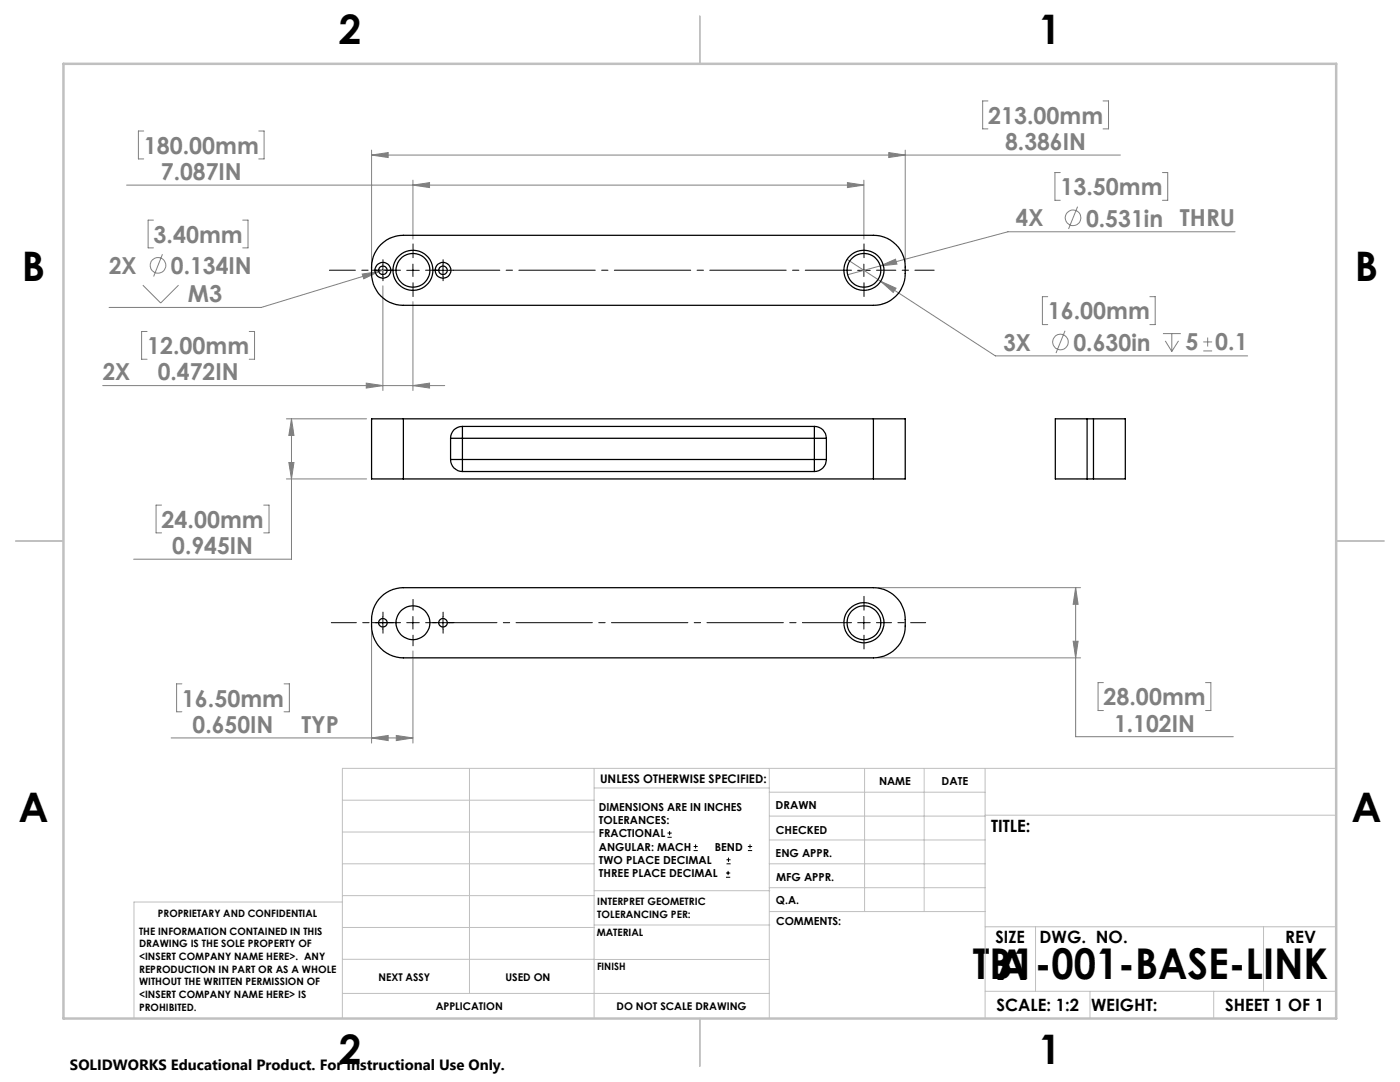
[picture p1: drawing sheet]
<svg xmlns="http://www.w3.org/2000/svg" width="279mm" height="216mm" viewBox="0 0 279 216" stroke-linecap="round" stroke-linejoin="round" font-family="sans-serif">
<g fill="none" stroke="#808080" stroke-width=".2">
<path d="M25.3 36.9h147.1M28.7 26.1h-1.1v5.6h1.1M51.6 26.1h1.1v5.6h-1.1M74.2 30.9l3.3-.5v1zM74.2 30v23.6M74.2 30.9h149.4M82.4 36.9l3.3-.5v1zM82.4 35.9v11.8M169.1 36.4l3.3 .5-3.3 .5zM172.4 35.9v11.8M177.4 30.4l3.3 .5-3.3 .5zM180.7 30v22.3"/>
<path d="M197.2 20.1h-1.1v5.6h1.1M211.6 34.4h-1.1v5.6h1.1M220.1 20.1h1.1v5.6h-1.1M232 34.4h1v5.6h-1M28.5 56.9l3.6 3.6 3.5-3.6M30.6 43.9h-1v5.6h1M32.4 50.7l-1.7 4.5M48.4 43.9h1.1v5.6h-1.1M72.3 54.7l3.3-.5-3 1.4zM75.6 54.2l-23.5 7.1h-30.3M76.4 57v20.9M77.2 53.7l-1.6 .5"/>
<path d="M169.1 51.8l6.7 4.3M175.7 53.1l3-1.4 .3 1zM175.7 53.1l-6.5 1.7M175.8 56.1l3 1.4-.5 .8zM175.8 56.1l22.8 14.9h50.4M209.1 59.2h-1.1v5.6h1.1M215.1 41.2l-1.8 4.5M229.5 59.2h1v5.6h-1M246.5 46.2h-45.3l-25.5 6.9M20.5 76.9h68.3M29.4 66.1h-1.1v5.6h1.1M49.7 66.1h1.1v5.6h-1.1"/>
<path d="M73.1 76.4l3.3 .5-3.3 .5zM82.4 76.9l3.3-.5v1zM82.4 60.2v17.7M212.5 66l-1.8 4.4M232.1 66.6h3.6M232.6 68l1.3 2.1M233.9 66.6v3.5M235.2 68l-1.3 2.1M240.1 70h1.8M240.1 68.2h1.8M241 67.3v1.8M57.1 95.6h16.1"/>
<path d="M57.1 83.6h16.1M57.6 92.3h1.1l-.5 3.3zM58.2 83.6l.5 3.3h-1.1zM58.2 83.6v28h-31.5M32.2 100.8h-1v5.5h1M52.6 100.8h1.1v5.5h-1.1M175.3 117.3h40.4M214.7 117.3v29.7h31.4M214.7 117.3l.5 3.3h-1zM36.3 136.5h-1.1v5.5h1.1M56.7 136.5h1v5.5h-1M74.2 125.9v22.4"/>
<path d="M82.4 129.9v18.4M175.3 131.3h40.4M214.2 128h1l-.5 3.3zM220.2 136.2h-1.1v5.6h1.1M240.6 136.2h1.1v5.6h-1.1M34.1 147.2h48.3M74.2 147.2l3.3-.4v1zM79.1 146.8l3.3 .4-3.3 .6z"/>
<circle cx="31.5" cy="52.9" r="1.55"/>
<circle cx="214.2" cy="43.5" r="1.55"/>
<circle cx="211.6" cy="68.2" r="1.56"/>
</g>
<g fill="none" stroke="#000" stroke-width=".2">
<path d="M75.2 53.9h2.4M76.4 52.7v2.5M81.2 53.9h2.5M82.4 52.7v2.5M87.2 53.9h2.5M88.4 52.7v2.5M171.2 53.9h2.5M172.4 52.7v2.5M75.2 124.2h2.4M76.4 123v2.5M81.2 124.2h2.5M82.4 123v2.5"/>
<path d="M87.2 124.2h2.5M88.4 123v2.5M171.2 124.2h2.5M172.4 123v2.5M133.2 167.1h.9M133.2 166.2h.9M133.6 165.8v.9M138.4 169.7h.8M138.4 168.9h.8M138.8 168.5v.8M144.9 175h.8M144.9 174.2h.8"/>
<path d="M145 172.4h.8M145 171.6h.8M145.3 173.8v.8M145.4 171.1v.9M149.3 169.7h.8M149.3 168.9h.8M149.7 168.5v.8"/>
</g>
<g fill="none" stroke="#000" stroke-width=".2" stroke-dasharray="15.2 1.3 1.3 1.3">
<path d="M75.2 53.9h-.9M76.4 52.7v-.9M76.4 55.2v.8M77.7 53.9h.8M82.4 51.4v-2.7M82.4 56.4v2.8M84.9 53.9h2.8M87.2 53.9h-.9M88.4 52.7v-.9M88.4 55.2v.8M89.7 53.9h.8M172.4 51.4v-2.7"/>
<path d="M172.4 56.4v2.8M75.2 124.2h-.9M76.4 123v-.9M76.4 125.5v.8M77.7 124.2h.8M82.4 121.7v-2.1M82.4 126.7v2.2M84.9 124.2h2.2M87.2 124.2h-.9M88.4 123v-.9M88.4 125.5v.8M89.7 124.2h.8"/>
<path d="M172.4 121.7v-2.7M172.4 126.7v2.8"/>
</g>
<path d="M79.9 53.9h-14.2" fill="none" stroke="#000" stroke-width=".2" stroke-dasharray="15.2 1.3 1.3 1.3" stroke-dashoffset="10"/>
<path d="M169.9 53.9h-79.4" fill="none" stroke="#000" stroke-width=".2" stroke-dasharray="15.2 1.3 1.3 1.3" stroke-dashoffset="6"/>
<path d="M174.9 53.9h11.5" fill="none" stroke="#000" stroke-width=".2" stroke-dasharray="15.2 1.3 1.3 1.3" stroke-dashoffset="11.4"/>
<path d="M79.9 124.2h-13.8" fill="none" stroke="#000" stroke-width=".2" stroke-dasharray="15.2 1.3 1.3 1.3" stroke-dashoffset="10.2"/>
<path d="M169.9 124.2h-80.5" fill="none" stroke="#000" stroke-width=".2" stroke-dasharray="15.2 1.3 1.3 1.3" stroke-dashoffset="5.4"/>
<path d="M174.9 124.2h9.8" fill="none" stroke="#000" stroke-width=".2" stroke-dasharray="15.2 1.3 1.3 1.3" stroke-dashoffset="12.2"/>
<g fill="none" stroke="#c0c0c0" stroke-width=".2">
<path d="M68.3 159.7h50.3M93.7 153.3v44.9M118.6 153.3v49.9M118.6 157.2h34.9M153.5 153.3v49.9M153.5 158.1h43.1M172.5 153.3v28.6M184.4 153.3v28.6M196.6 153.3v49.9M266.7 153.3h-198.4v49.9M68.3 178.7h50.3M68.3 172.4h50.3"/>
<path d="M68.3 166h50.3M68.3 180h-41.6v23.2M118.6 177.7h35M153.5 167.6h43.1M153.5 162.8h43.1M153.5 172.4h43.1M153.5 177.1h43.1M196.6 162.7h70.1M68.3 198.2h85.2M68.3 191.4l85.2 .1M68.3 185.1h50.3M118.6 184.6h35"/>
<path d="M153.6 181.9h43M196.6 197.8h70.1M196.6 184.9h70.1M206.7 184.9v12.9M217.5 197.8v5.4M242.2 197.8v5.4M252.2 184.9v12.9"/>
</g>
<path d="M139.7 3.2v9.5M3.1 107.9h9.6M266.7 107.9h9.5M139.7 203.2v9.6" fill="none" stroke="#c0c0c0" stroke-width=".25"/>
<path d="M12.7 12.7h254v190.5h-254z" fill="none" stroke="#c0c0c0" stroke-width=".5"/>
<path d="M57.6 92.3h1.1l-.5 3.3zM58.2 83.6l.5 3.3h-1.1zM175.7 53.1l3.3-.4-.3-1zM175.8 56.1l2.5 2.2 .5-.8zM82.4 36.9l3.3-.5v1zM169.1 36.4l3.3 .5-3.3 .5zM74.2 30.9l3.3-.5v1zM177.4 30.4l3.3 .5-3.3 .5zM73.1 76.4l3.3 .5-3.3 .5zM82.4 76.9l3.3-.5v1zM72.3 54.7l.3 .9 3-1.4zM74.2 147.2l3.3-.4v1zM79.1 146.8l3.3 .4-3.3 .6zM214.2 128h1l-.5 3.3zM214.7 117.3l.5 3.3h-1z" fill="#808080"/>
<g fill="none" stroke="#000" stroke-width=".25">
<path d="M76 48.8a6.1 6.1 0 0 1 4.5-1.8h93.8a6.5 6.5 0 0 1 6.4 7.6 6.3 6.3 0 0 1-6.4 6.3h-93.8a6.5 6.5 0 0 1-6.3-7.6v-.7a6.4 6.4 0 0 1 1.8-3.8zM80.5 83.6h-6.3v12h6.3M80.5 83.6v12M80.5 95.6h93.8M80.5 83.6h93.8M89.9 91.7a2.35 2.35 0 0 0 2.4 2.4M89.9 87.5h2.4M89.9 91.7h2.4M89.9 87.5v4.2M92.3 85.1a2.29 2.29 0 0 0-2.4 2.4M92.3 85.1v2.4M92.3 91.7v2.4"/>
<path d="M92.3 94.1h70.2M92.3 85.1h70.2M92.3 87.5h70.2M92.3 91.7h70.2M92.3 87.5v4.2M162.5 85.1a2.35 2.35 0 0 1 2.4 2.4M162.5 85.1v2.4M162.5 87.5h2.4M162.5 91.7h2.4M162.5 91.7v2.4M162.5 87.5v4.2M164.9 91.7a2.41 2.41 0 0 1-2.4 2.4"/>
<path d="M164.9 87.5v4.2M174.3 83.6h6.4v12h-6.4M174.3 83.6v12M217 83.6h-6.4v12h6.4M217 95.6h1.2M217 83.6h1.2M217 83.6v12M218.2 83.6h6.4v12h-6.4M218.2 83.6v12M76 119.1a6.3 6.3 0 0 1 4.5-1.8h93.8a6.5 6.5 0 0 1 6.4 7.6 6.4 6.4 0 0 1-6.4 6.4h-93.8a6.5 6.5 0 0 1-6.3-7.7v-.7a6.4 6.4 0 0 1 1.8-3.8z"/>
<circle cx="76.4" cy="53.9" r="1.58"/>
<circle cx="76.4" cy="53.9" r=".85"/>
<circle cx="82.4" cy="53.9" r="3.4"/>
<circle cx="82.4" cy="53.9" r="4"/>
<circle cx="88.4" cy="53.9" r=".85"/>
<circle cx="88.4" cy="53.9" r="1.57"/>
<circle cx="172.4" cy="53.9" r="4"/>
<circle cx="172.4" cy="53.9" r="3.4"/>
<circle cx="76.4" cy="124.3" r=".84"/>
<circle cx="82.4" cy="124.3" r="3.4"/>
<circle cx="88.4" cy="124.3" r=".84"/>
<circle cx="172.4" cy="124.3" r="3.4"/>
<circle cx="172.4" cy="124.3" r="4"/>
</g>
<g font-size="8.5">
<text x="194.1" y="195.4">TB1-001-BASE-LINK</text>
<text x="198.9" y="195.5">A</text>
</g>
<g font-size="8.1">
<text x="67.6" y="8.9">2</text>
<text x="207.3" y="8.9">1</text>
<text x="4.4" y="56.1">B</text>
<text x="270.4" y="56.1">B</text>
<text x="3.7" y="164.1">A</text>
<text x="269.7" y="164.1">A</text>
<text x="67.6" y="212.4">2</text>
<text x="207.3" y="212.4">1</text>
</g>
<g font-size="4.7" fill="#808080">
<text x="197.2" y="24.7">213.00mm</text>
<text x="200.6" y="29.9">8.386IN</text>
<text x="28.7" y="30.7">180.00mm</text>
<text x="32.1" y="35.9">7.087IN</text>
<text x="211.6" y="38.9">13.50mm</text>
<text x="202.8" y="45.2">4X</text>
<text x="216.7" y="45.2">0.531in</text>
<text x="235.5" y="45.2">THRU</text>
<text x="30.7" y="48.4">3.40mm</text>
<text x="21.8" y="54.6">2X</text>
<text x="34.1" y="54.7">0.134IN</text>
<text x="37.5" y="60.3">M3</text>
<text x="209.1" y="63.7">16.00mm</text>
<text x="29.4" y="70.7">12.00mm</text>
<text x="200.2" y="69.9">3X</text>
<text x="214.2" y="70">0.630in</text>
<text x="236.6" y="69.9">5</text>
<text x="242.5" y="69.9">0.1</text>
<text x="20.5" y="75.9">2X</text>
<text x="31.5" y="75.9">0.472IN</text>
<text x="32.2" y="105.3">24.00mm</text>
<text x="34.4" y="110.5">0.945IN</text>
<text x="36.3" y="141">16.50mm</text>
<text x="220.2" y="140.7">28.00mm</text>
<text x="38.4" y="146.2">0.650IN</text>
<text x="60.2" y="146.2">TYP</text>
<text x="222.3" y="146">1.102IN</text>
</g>
<g font-size="3.4">
<text x="197.8" y="166">TITLE:</text>
<text x="198.7" y="188.1">SIZE</text>
<text x="207.5" y="188.1">DWG. NO.</text>
<text x="256.5" y="188.2">REV</text>
<text x="198.8" y="201.7">SCALE: 1:2</text>
<text x="217.7" y="201.8">WEIGHT:</text>
<text x="244.5" y="201.7">SHEET 1 OF 1</text>
</g>
<text font-size="3" x="14" y="213.5">SOLIDWORKS Educational Product. For Instructional Use Only.</text>
<text font-size="2.4" x="119.8" y="156.2">UNLESS OTHERWISE SPECIFIED:</text>
<g font-size="2.2">
<text x="119.5" y="161.8">DIMENSIONS ARE IN INCHES</text>
<text x="154.8" y="161.4">DRAWN</text>
<text x="175.4" y="156.6">NAME</text>
<text x="187.9" y="156.7">DATE</text>
<text x="119.5" y="164.4">TOLERANCES:</text>
<text x="119.5" y="167.1">FRACTIONAL</text>
<text x="154.9" y="166.3">CHECKED</text>
<text x="119.5" y="169.7">ANGULAR: MACH</text>
<text x="119.5" y="172.4">TWO PLACE DECIMAL</text>
<text x="142.6" y="169.7">BEND</text>
<text x="154.8" y="171">ENG APPR.</text>
<text x="119.5" y="175">THREE PLACE DECIMAL</text>
<text x="154.9" y="175.7">MFG APPR.</text>
<text x="154.9" y="180.4">Q.A.</text>
<text x="154.9" y="184.6">COMMENTS:</text>
</g>
<g font-size="2.1">
<text x="75.5" y="195.7">NEXT ASSY</text>
<text x="100.9" y="195.7">USED ON</text>
<text x="86.9" y="201.5">APPLICATION</text>
<text x="123" y="201.6">DO NOT SCALE DRAWING</text>
</g>
<g font-size="2">
<text x="31.5" y="182.9">PROPRIETARY AND CONFIDENTIAL</text>
<text x="119.2" y="180.6">INTERPRET GEOMETRIC</text>
<text x="119.2" y="183.1">TOLERANCING PER:</text>
<text x="27.8" y="186.5">THE INFORMATION CONTAINED IN THIS</text>
<text x="27.8" y="189">DRAWING IS THE SOLE PROPERTY OF</text>
<text x="27.8" y="191.6">&lt;INSERT COMPANY NAME HERE&gt;. ANY</text>
<text x="119.1" y="186.7">MATERIAL</text>
<text x="27.8" y="194.1">REPRODUCTION IN PART OR AS A WHOLE</text>
<text x="27.8" y="196.6">WITHOUT THE WRITTEN PERMISSION OF</text>
<text x="119.1" y="193.5">FINISH</text>
<text x="27.8" y="199.1">&lt;INSERT COMPANY NAME HERE&gt; IS</text>
<text x="27.8" y="201.7">PROHIBITED.</text>
</g>
</svg>
